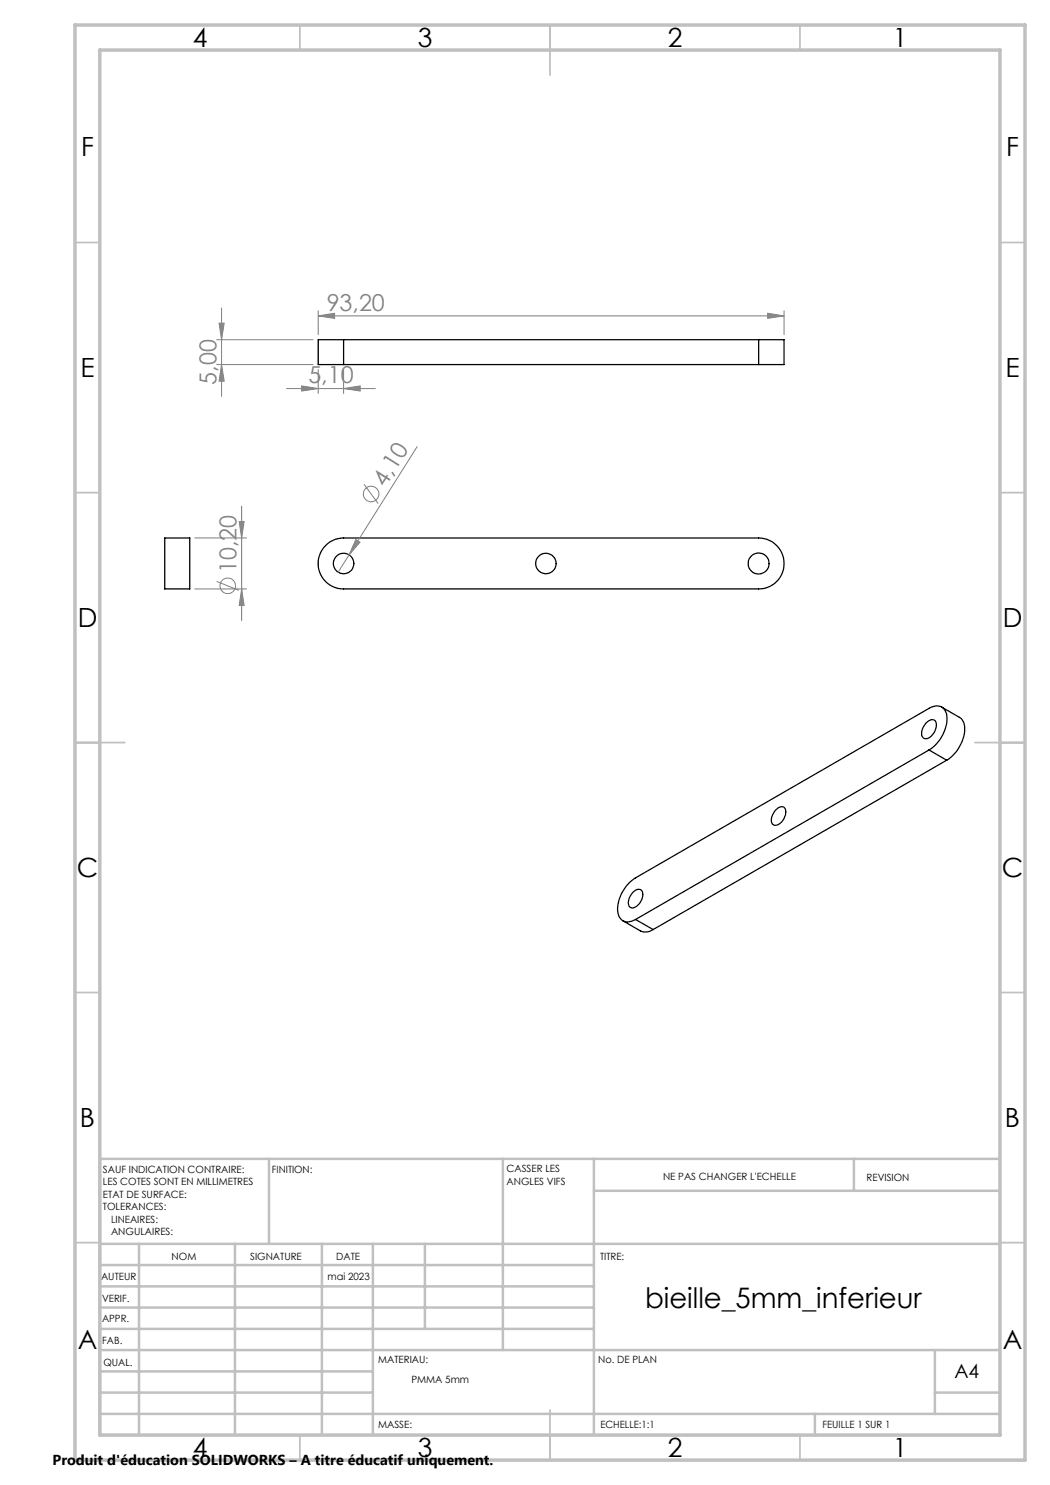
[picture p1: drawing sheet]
<svg xmlns="http://www.w3.org/2000/svg" width="210mm" height="297mm" viewBox="0 0 210 297" stroke-linecap="round" stroke-linejoin="round" font-family="sans-serif">
<g fill="none" stroke="#000" stroke-width=".25">
<path d="M68.7 67.9h-5.1v5h5.1M68.7 72.9h83M68.7 67.9v5M68.7 67.9h83M151.7 67.9h5.1v5h-5.1M151.7 67.9v5M32.9 107.6h5.1v10.2h-5.1zM65.1 109.1l.9-.7 1-.5 1.7-.3h83a5.1 5.1 0 0 1 5.1 5.1 5.1 5.1 0 0 1-5.1 5.1h-83a5.1 5.1 0 0 1-4.7-3.1 5.1 5.1 0 0 1 1.1-5.6zM185.2 144.6a1.22 1.22 0 0 1 1.9-.4 2.67 2.67 0 0 1-2.1 3.5 1.24 1.24 0 0 1-.5-1.8zM185.8 150a7.6 7.6 0 0 0 3.5-7.1 2.06 2.06 0 0 0-3.1-1.4l-59.1 34.1a7.5 7.5 0 0 0-3.5 7.1 1.99 1.99 0 0 0 3.1 1.4l.4-.2M185.8 150l-58.7 33.9M185.8 150l3.5 2"/>
<path d="M188.3 141.4l3.6 2.1a3.3 3.3 0 0 1 .9 3.8 8 8 0 0 1-3.5 4.7M189.3 152l-58.7 33.9M126.5 178.5a1.12 1.12 0 0 1 2-.1 2.69 2.69 0 0 1-2.2 3.2 1.28 1.28 0 0 1-.5-1.9zM155.2 162a1.12 1.12 0 0 1 1.9-.1 2.68 2.68 0 0 1-2.2 3.2 1.57 1.57 0 0 1-.2-2.5zM124.6 184.1l3.5 2.1 .6 .2 1.2-.1 .7-.4M127.1 183.9l3.5 2"/>
<circle cx="68.7" cy="112.7" r="2.05"/>
<circle cx="109.2" cy="112.7" r="2.05"/>
<circle cx="151.7" cy="112.7" r="2.1"/>
</g>
<g fill="none" stroke="#808080" stroke-width=".2">
<path d="M43.3 67.9h19.3M43.3 72.9h19.3M43.8 64.6h1l-.5 3.3zM44.3 61.6v17.7M44.3 72.9l.5 3.3h-1zM57.3 77.7h17.8M60.3 77.2l3.3 .5-3.3 .5zM63.6 63.2l3.3-.6v1.1zM63.6 62.2v4.7M63.6 73.9v4.8M63.6 63.2h93.2M68.7 77.7l3.3-.5v1z"/>
<path d="M68.7 73.9v4.8M153.5 62.6l3.3 .6-3.3 .5zM156.8 62.2v4.7M72.8 96.9l2.8 3.8M83.4 89.3l-13.6 21.7M38.9 107.6h10.4M38.9 117.8h10.4M43.3 116.3l4.5 1.8M47.8 104.3h1l-.5 3.3zM48.3 117.8l.5 3.3h-1zM48.3 101.2v22.9M69.8 111l-2.2 3.4"/>
<path d="M71.2 107.9l.8 .5-2.2 2.6z"/>
<circle cx="74.2" cy="98.8" r="1.55"/>
<circle cx="45.6" cy="117.2" r="1.56"/>
</g>
<g fill="none" stroke="#c0c0c0" stroke-width=".35">
<path d="M60 5v5M110 5v10M160 5v5M15 48.5h5M200 48.5h5M15 98.5h5M200 98.5h5M15 148.5h10M195 148.5h10M15 198.5h5M200 198.5h5M15 248.5h5"/>
<path d="M200 248.5h5M60 287v5M110 282v10M160 287v5"/>
</g>
<g fill="none" stroke="#c0c0c0" stroke-width=".5">
<path d="M53.8 231.8v17M100.6 231.8v38.2M118.8 231.8v55.2M118.8 238.2h81.2M170.8 231.8v6.4M200 231.8h-180v55.2M20 248.8h180M20 257.3h98.8M20 253h98.8M27.8 248.8v38.2M47 248.8v38.2M64.4 248.8v38.2"/>
<path d="M74.6 248.8v38.2M85 248.8v17M20 265.8h98.8M20 261.5h98.8M20 278.5h54.6M20 274.3h54.6M20 270h180M187 278.5h13M187 270v12.8M20 282.8h180M163 282.8v4.2"/>
</g>
<path d="M15 5h190v287h-190zM20 10h180v277h-180z" fill="none" stroke="#c0c0c0" stroke-width=".7"/>
<g fill="#808080">
<path d="M71.2 107.9l.8 .5-2.2 2.6z"/>
<path d="M153.5 62.6l3.3 .6-3.3 .5zM63.6 63.2l3.3-.6v1.1zM68.7 77.7l3.3-.5v1zM60.3 77.2l3.3 .5-3.3 .5z"/>
<path d="M43.8 64.6h1l-.5 3.3zM44.3 72.9l.5 3.3h-1zM47.8 104.3h1l-.5 3.3zM48.3 117.8l.5 3.3h-1z"/>
</g>
<text font-size="5.6" x="129" y="261.6">bieille_5mm_inferieur</text>
<g font-size="5.3">
<text x="38.5" y="9.5">4</text>
<text x="83.5" y="9.5">3</text>
<text x="133.6" y="9.5">2</text>
<text x="178.6" y="9.5">1</text>
<text x="16.2" y="31.2">F</text>
<text x="201.2" y="31.2">F</text>
<text x="16.1" y="75.5">E</text>
<text x="201.1" y="75.5">E</text>
<text x="15.5" y="125.5">D</text>
<text x="200.5" y="125.5">D</text>
<text x="15.4" y="175.5">C</text>
<text x="200.4" y="175.5">C</text>
<text x="16" y="225.5">B</text>
<text x="201" y="225.5">B</text>
<text x="15.5" y="269.7">A</text>
<text x="200.5" y="269.7">A</text>
<text x="38.5" y="291.5">4</text>
<text x="83.5" y="291.5">3</text>
<text x="133.6" y="291.5">2</text>
<text x="178.6" y="291.5">1</text>
</g>
<g font-size="4.7" fill="#808080">
<text x="65.3" y="62.1">93,20</text>
<text x="43.3" y="77" transform="rotate(-90 43.3 77)">5,00</text>
<text x="61.7" y="76.7">5,10</text>
<text x="77.1" y="97.5" transform="rotate(-58 77.1 97.5)">4,10</text>
<text x="47.3" y="114.6" transform="rotate(-90 47.3 114.6)">10,20</text>
</g>
<text font-size="3.9" x="190.9" y="275.5">A4</text>
<text font-size="2.9" x="10.5" y="292.9">Produit d'éducation SOLIDWORKS – A titre éducatif uniquement.</text>
<g font-size="2">
<text x="20.6" y="234.6">SAUF INDICATION CONTRAIRE:</text>
<text x="20.6" y="237.1">LES COTES SONT EN MILLIMETRES</text>
<text x="20.6" y="239.6">ETAT DE SURFACE:</text>
<text x="54.4" y="234.6">FINITION:</text>
<text x="101.3" y="234.5">CASSER LES</text>
<text x="101.3" y="237">ANGLES VIFS</text>
<text x="132.6" y="236">NE PAS CHANGER L'ECHELLE</text>
<text x="173.3" y="236.2">REVISION</text>
<text x="20.6" y="242.1">TOLERANCES:</text>
<text x="22.2" y="244.6">LINEAIRES:</text>
<text x="22.2" y="247.1">ANGULAIRES:</text>
<text x="34.3" y="252">NOM</text>
<text x="50" y="251.9">SIGNATURE</text>
<text x="67.2" y="251.9">DATE</text>
<text x="120" y="251.9">TITRE:</text>
<text x="20.2" y="256.1">AUTEUR</text>
<text x="65.5" y="255.9">mai 2023</text>
<text x="20.4" y="260.3">VERIF.</text>
<text x="20.4" y="264.4">APPR.</text>
<text x="20.5" y="268.8">FAB.</text>
<text x="20.7" y="273.1">QUAL.</text>
<text x="75.7" y="272.5">MATERIAU:</text>
<text x="119.6" y="272.5">No. DE PLAN</text>
<text x="82.3" y="276.7">PMMA 5mm</text>
<text x="75.6" y="285.5">MASSE:</text>
<text x="120.1" y="285.6">ECHELLE:1:1</text>
<text x="164.5" y="285.6">FEUILLE 1 SUR 1</text>
</g>
</svg>
